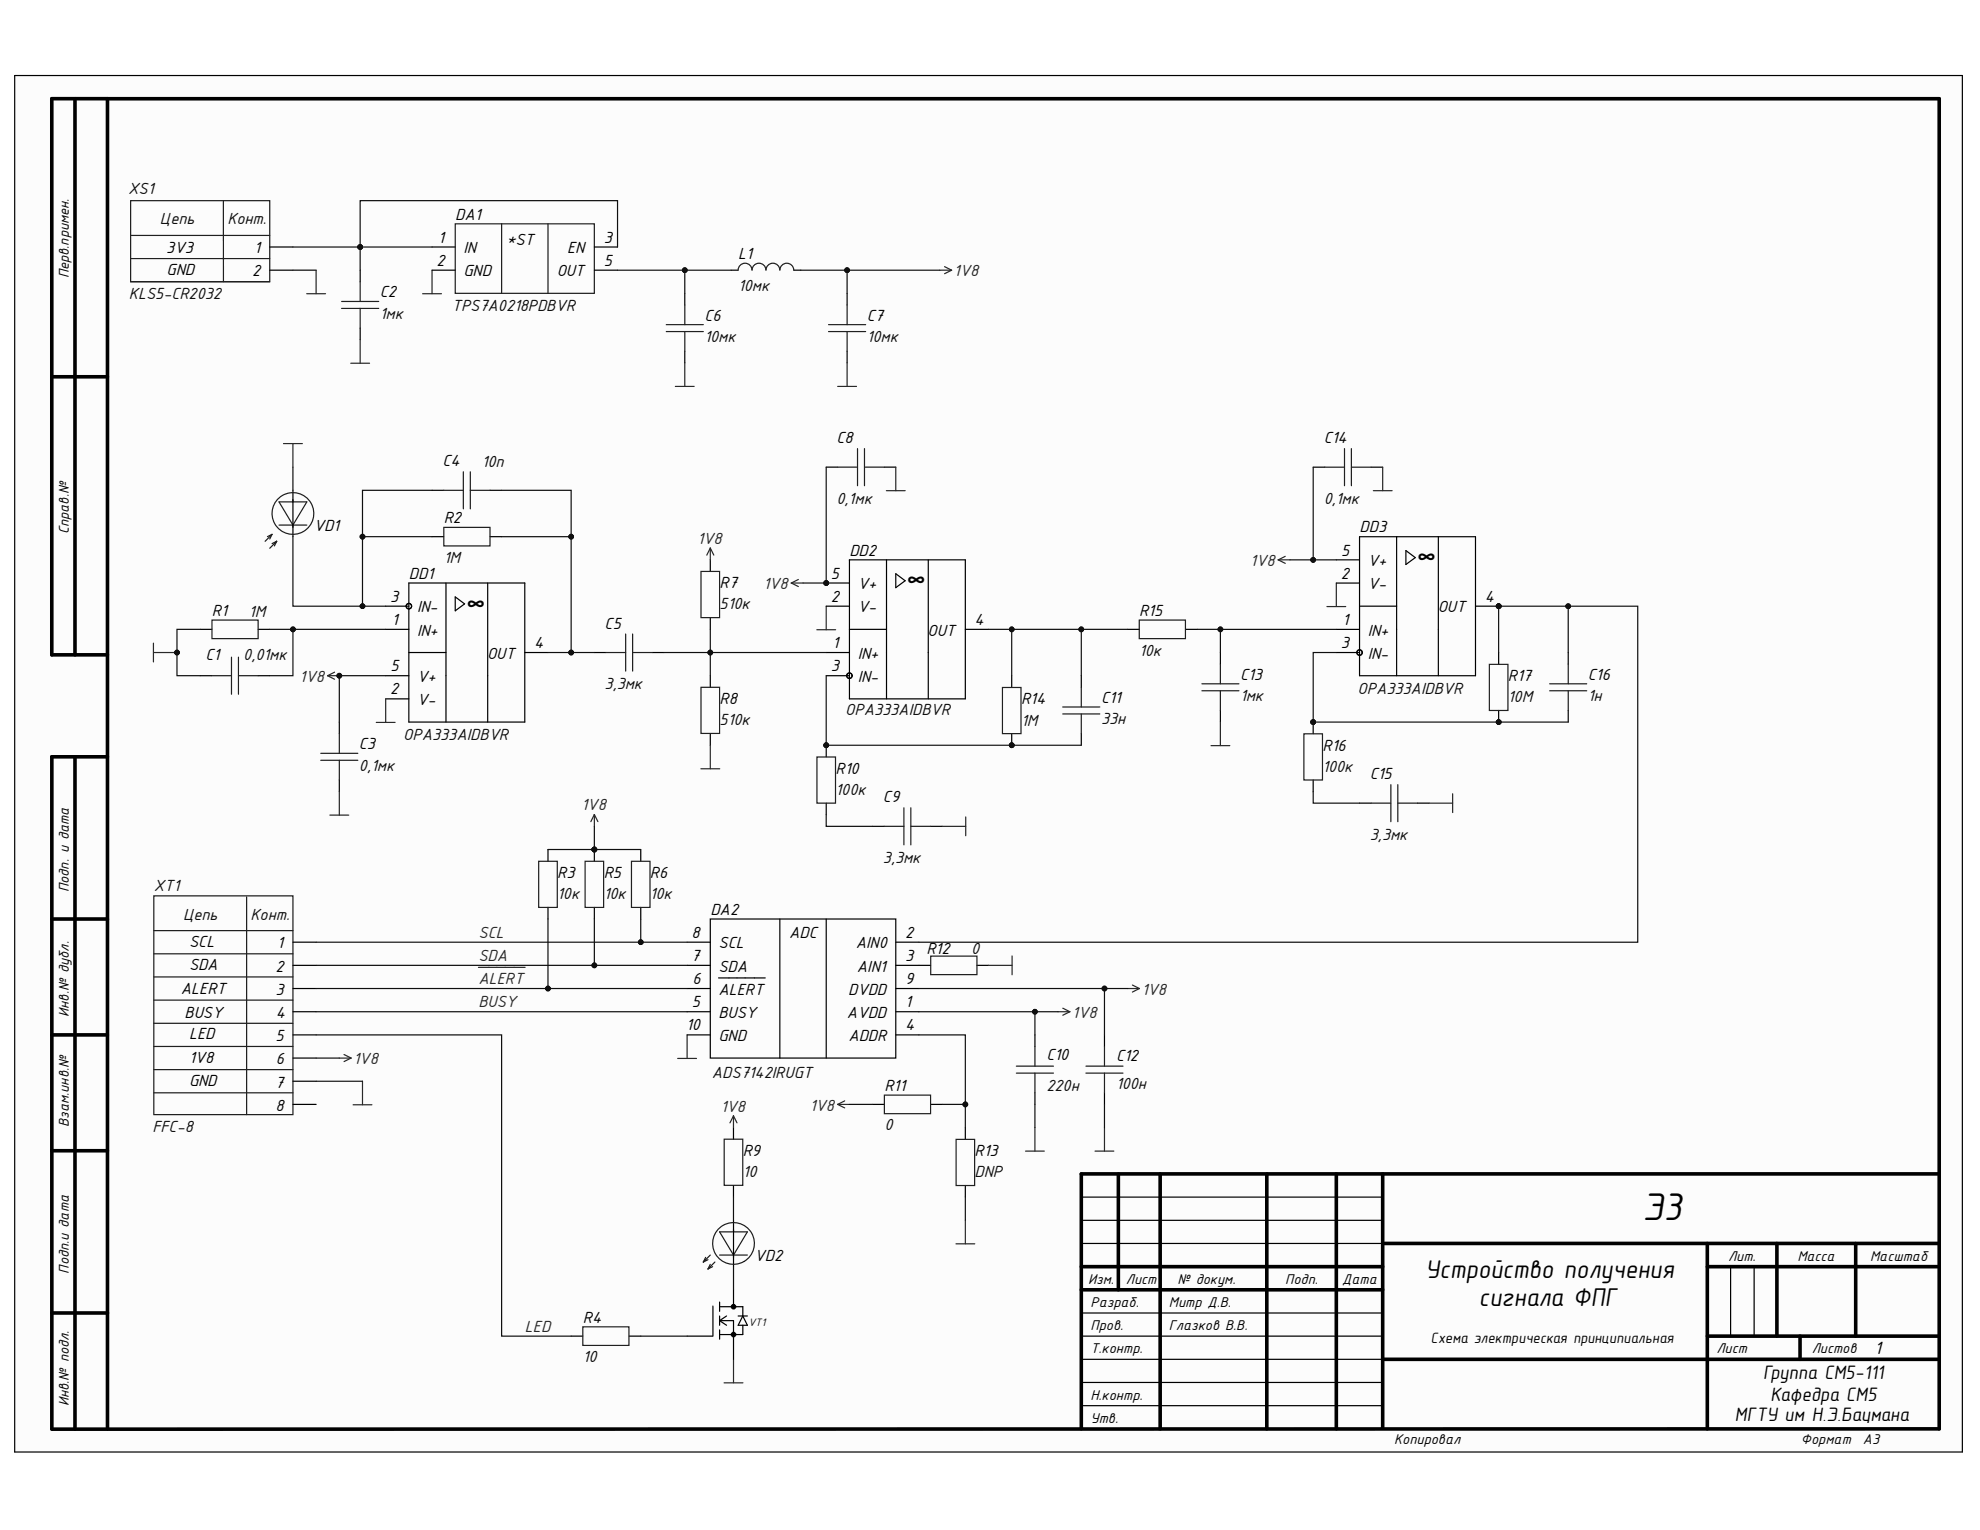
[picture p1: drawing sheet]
# Altium project Analog.PrjPcb
Папка для сохранения графической документации: Документация; Папка для сохранения текстовой документации: Документация
1 sheet, 44 parts. Net scope: global (net labels, ports and power ports of the same name join across sheets).
Board file: Analog.PcbDoc

## Sheet Analog.SchDoc
size 420 x 297 mm; CheckedBy: Глазков В.В.; Author: Митр Д.В.; SheetNumber: 1; SheetTotal: 2

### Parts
C1  0,01мк  [cap0402]
C2  1мк  [cap0603]
C3  0,1мк  [cap0402]
C4  10п  [cap0402]
C5  3,3мк  [CAP0805]
C6  10мк  [cap0603]
C7  10мк  [cap0603]
C8  0,1мк  [cap0402]
C9  3,3мк  [CAP0805]
C10  220н  [cap0402]
C11  33н  [cap0402]
C12  100н  [cap0402]
C13  1мк  [cap0402]
C14  0,1мк  [cap0402]
C15  3,3мк  [CAP0805]
C16  1н  [cap0402]
DA1  name_main: TPS7A0218PDBVR  [TPS7A02]
DA2  ADC  [ADS7142IRUGT]  (value not drawn)
DD1  main_name: OPA333AIDBVR  [OPA333]  (hidden comment: operational amplifier_2)
DD2  main_name: OPA333AIDBVR  [OPA333]  (hidden comment: operational amplifier_1)
DD3  main_name: OPA333AIDBVR  [OPA333]  (hidden comment: operational amplifier_1)
L1  10мк  [MLZ1608M100WT000]
R1  1M  [RES0402]
R2  1M  [RES0402]
R3  10к  [RES0402]
R4  10  [RES0402]
R5  10к  [RES0402]
R6  10к  [RES0402]
R7  510к  [RES0402]
R8  510к  [RES0402]
R9  10  [RES0402]
R10  100к  [RES0402]
R11  0  [RES0402]
R12  0  [RES0402]
R13  DNP  [RES0402]
R14  1М  [RES0402]
R15  10к  [RES0402]
R16  100к  [RES0402]
R17  10М  [RES0402]
VD1  (no value)  [SFH2703]
VD2  (no value)  [LED1206]
VT1  RU1J002YNTCL  [Mosfet]  (value not drawn)
XS1  name_main: KLS5-CR2032  [Battery]
XT1  name_main: FFC-8  [FFC8]

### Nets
1V8: C3.2 C7.2 C8.2 C10.2 C12.2 C14.2 DA2.1(AVDD) DA2.9(DVDD) DD1.5(V+) DD2.5(V+) DD3.5(V+) L1.2 R3.1 R5.1 R6.1 R7.2 R9.2 R11.1 XT1.6
GND: C1.1 C2.1 C3.1 C6.1 C7.1 C8.1 C9.2 C10.1 C12.1 C13.1 C14.1 C15.2 DA1.2(GND) DA2.10(GND) DD1.2(V-) DD2.2(V-) DD3.2(V-) R1.1 R8.1 R12.2 R13.2 VD1.1 VT1.2(S) XS1.2 XT1.7
~{ALERT}: DA2.6(~{ALERT}) R3.2 XT1.3
BUSY: DA2.5(BUSY) XT1.4
LED: R4.2 XT1.5
SCL: DA2.8(SCL) R6.2 XT1.1
SDA: DA2.7(SDA) R5.2 XT1.2
NetC1_2: C1.2 DD1.1(IN+) R1.2
NetC2_2: C2.2 DA1.1(IN) DA1.3(EN) XS1.1
NetC4_1: C4.1 DD1.3(IN-) R2.1 VD1.2
NetC4_2: C4.2 C5.1 DD1.4(OUT) R2.2
NetC5_2: C5.2 DD2.1(IN+) R7.1 R8.2
NetC6_2: C6.2 DA1.5(OUT) L1.1
NetC9_1: C9.1 R10.2
NetC11_1: C11.1 DD2.4(OUT) R14.1 R15.2
NetC11_2: C11.2 DD2.3(IN-) R10.1 R14.2
NetC13_2: C13.2 DD3.1(IN+) R15.1
NetC15_1: C15.1 R16.2
NetC16_1: C16.1 DA2.2(AIN0) DD3.4(OUT) R17.1
NetC16_2: C16.2 DD3.3(IN-) R16.1 R17.2
NetDA2_3: DA2.3(AIN1) R12.1
NetDA2_4: DA2.4(ADDR) R11.2 R13.1
NetR4_1: R4.1 VT1.1(G)
NetR9_1: R9.1 VD2.A
NetVD2_K: VD2.K VT1.3(D)

Not connected (* = marked no-connect by the designer): XT1 8

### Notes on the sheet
- SCL
- ALERT
- SDA
- BUSY
- LED
- 1V8
- GND
- Э3
- Устройство получения
  сигнала ФПГ
- 1
